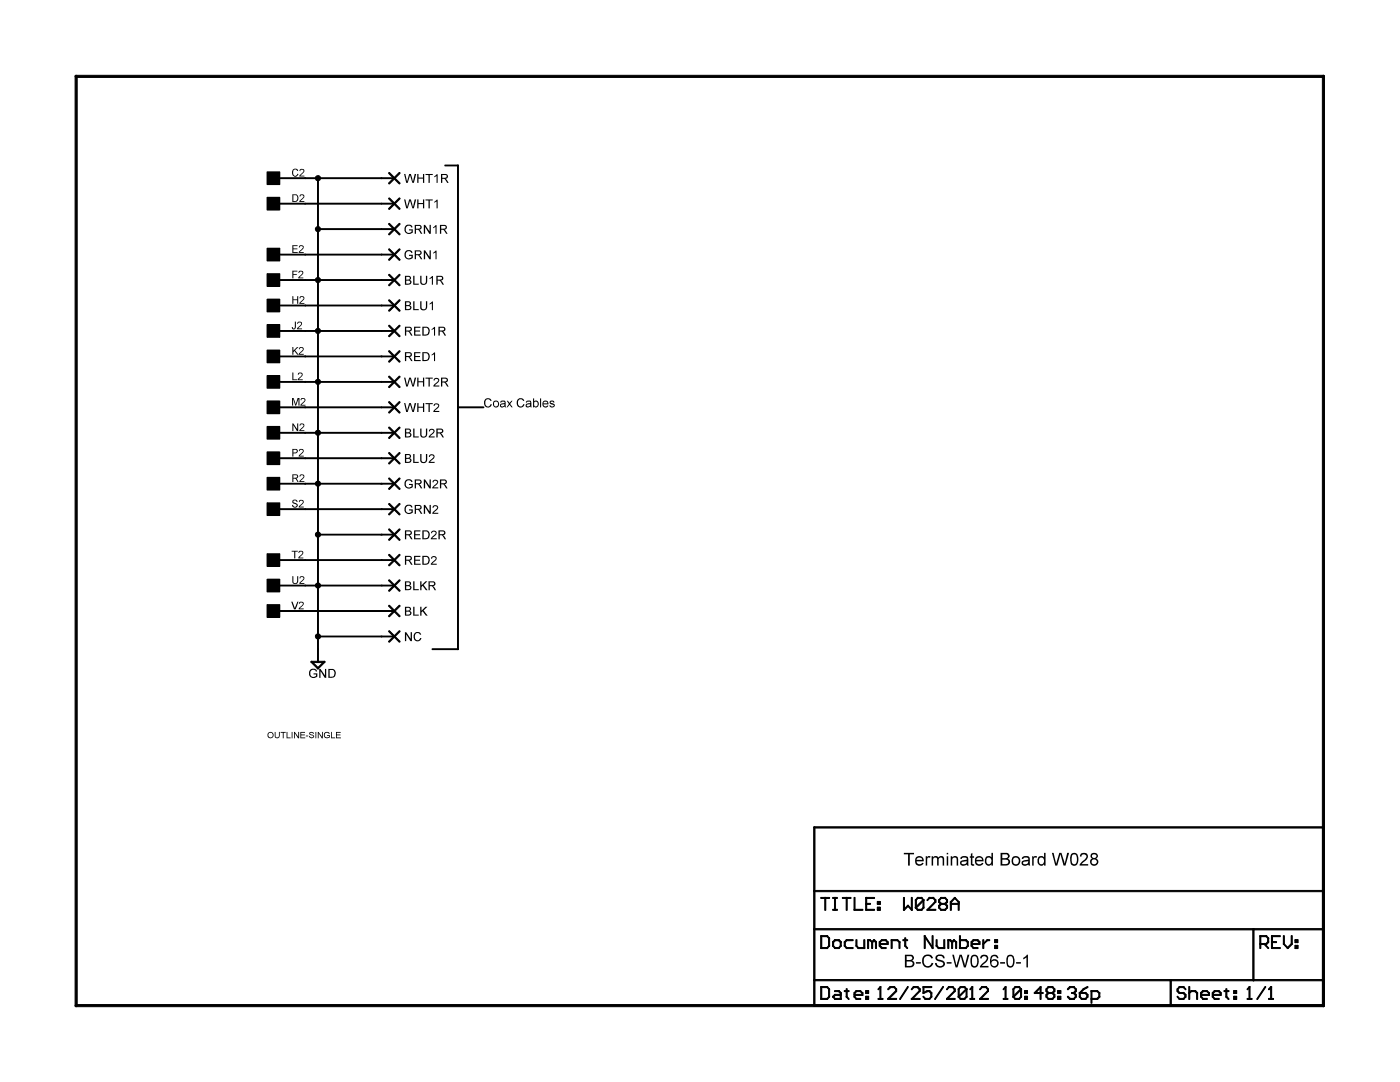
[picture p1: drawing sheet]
<?xml version="1.0" encoding="utf-8"?>
<!DOCTYPE eagle SYSTEM "eagle.dtd">
<eagle version="6.6.0">
<drawing>
<settings>
<setting alwaysvectorfont="no"/>
<setting verticaltext="up"/>
</settings>
<grid distance="0.1" unitdist="inch" unit="inch" style="lines" multiple="1" display="no" altdistance="0.01" altunitdist="inch" altunit="inch"/>
<schematic xreflabel="%F%N/%S.%C%R" xrefpart="/%S.%C%R">
<libraries>
<library name="frames">
<symbols>
<symbol name="LETTER_L">
<frame x1="0" y1="0" x2="248.92" y2="185.42" columns="12" rows="17" layer="94" border-left="no" border-top="no" border-right="no" border-bottom="no"/>
</symbol>
<symbol name="DOCFIELD">
<wire x1="0" y1="0" x2="71.12" y2="0" width="0.1016" layer="94"/>
<wire x1="101.6" y1="15.24" x2="87.63" y2="15.24" width="0.1016" layer="94"/>
<wire x1="0" y1="0" x2="0" y2="5.08" width="0.1016" layer="94"/>
<wire x1="0" y1="5.08" x2="71.12" y2="5.08" width="0.1016" layer="94"/>
<wire x1="0" y1="5.08" x2="0" y2="15.24" width="0.1016" layer="94"/>
<wire x1="101.6" y1="15.24" x2="101.6" y2="5.08" width="0.1016" layer="94"/>
<wire x1="71.12" y1="5.08" x2="71.12" y2="0" width="0.1016" layer="94"/>
<wire x1="71.12" y1="5.08" x2="87.63" y2="5.08" width="0.1016" layer="94"/>
<wire x1="71.12" y1="0" x2="101.6" y2="0" width="0.1016" layer="94"/>
<wire x1="87.63" y1="15.24" x2="87.63" y2="5.08" width="0.1016" layer="94"/>
<wire x1="87.63" y1="15.24" x2="0" y2="15.24" width="0.1016" layer="94"/>
<wire x1="87.63" y1="5.08" x2="101.6" y2="5.08" width="0.1016" layer="94"/>
<wire x1="101.6" y1="5.08" x2="101.6" y2="0" width="0.1016" layer="94"/>
<wire x1="0" y1="15.24" x2="0" y2="22.86" width="0.1016" layer="94"/>
<wire x1="101.6" y1="35.56" x2="0" y2="35.56" width="0.1016" layer="94"/>
<wire x1="101.6" y1="35.56" x2="101.6" y2="22.86" width="0.1016" layer="94"/>
<wire x1="0" y1="22.86" x2="101.6" y2="22.86" width="0.1016" layer="94"/>
<wire x1="0" y1="22.86" x2="0" y2="35.56" width="0.1016" layer="94"/>
<wire x1="101.6" y1="22.86" x2="101.6" y2="15.24" width="0.1016" layer="94"/>
<text x="1.27" y="1.27" size="2.54" layer="94">Date:</text>
<text x="12.7" y="1.27" size="2.54" layer="94">&gt;LAST_DATE_TIME</text>
<text x="72.39" y="1.27" size="2.54" layer="94">Sheet:</text>
<text x="86.36" y="1.27" size="2.54" layer="94">&gt;SHEET</text>
<text x="88.9" y="11.43" size="2.54" layer="94">REV:</text>
<text x="1.27" y="19.05" size="2.54" layer="94">TITLE:</text>
<text x="1.27" y="11.43" size="2.54" layer="94">Document Number:</text>
<text x="17.78" y="19.05" size="2.54" layer="94">&gt;DRAWING_NAME</text>
</symbol>
</symbols>
<devicesets>
<deviceset name="LETTER_L" prefix="FRAME" uservalue="yes">
<gates>
<gate name="G$1" symbol="LETTER_L" x="0" y="0"/>
<gate name="G$2" symbol="DOCFIELD" x="147.32" y="0" addlevel="must"/>
</gates>
<devices>
<device name="">
<technologies>
<technology name=""/>
</technologies>
</device>
</devices>
</deviceset>
</devicesets>
</library>
<library name="dec-con">
<symbols>
<symbol name="DEVICE">
<text x="0" y="0" size="1.27" layer="94">&gt;Value</text>
</symbol>
<symbol name="EDGE-RIGHT">
<rectangle x1="-5.08" y1="-1.27" x2="-2.54" y2="1.27" layer="94"/>
<pin name="1" x="2.54" y="0" visible="pad" length="middle" rot="R180"/>
</symbol>
<symbol name="PAD">
<wire x1="-1.016" y1="1.016" x2="1.016" y2="-1.016" width="0.254" layer="94"/>
<wire x1="-1.016" y1="-1.016" x2="1.016" y2="1.016" width="0.254" layer="94"/>
<text x="1.905" y="-0.9525" size="1.778" layer="95">&gt;NAME</text>
<pin name="P" x="-2.54" y="0" visible="off" length="short" direction="pas"/>
</symbol>
</symbols>
<devicesets>
<deviceset name="OUTLINE-*">
<gates>
<gate name="G$1" symbol="DEVICE" x="0" y="0" addlevel="always"/>
</gates>
<devices>
<device name="SINGLE" package="SINGLE">
<technologies>
<technology name=""/>
</technologies>
</device>
<device name="SINGLE-R" package="SINGLE-R">
<technologies>
<technology name=""/>
</technologies>
</device>
<device name="PROTO" package="DECPROTO111">
<technologies>
<technology name=""/>
</technologies>
</device>
<device name="OMNIBUS" package="OMNIBUS">
<technologies>
<technology name=""/>
</technologies>
</device>
<device name="DOUBLE" package="DOUBLE">
<technologies>
<technology name=""/>
</technologies>
</device>
<device name="DOUBLE-R" package="DOUBLE-R">
<technologies>
<technology name=""/>
</technologies>
</device>
<device name="SINGLE-LONG" package="SINGLE-LONG">
<technologies>
<technology name=""/>
</technologies>
</device>
<device name="DOUBLE-LONG" package="DOUBLE-LONG">
<technologies>
<technology name=""/>
</technologies>
</device>
</devices>
</deviceset>
<deviceset name="EDGE-1">
<gates>
<gate name="V2" symbol="EDGE-RIGHT" x="0" y="43.18" addlevel="always" swaplevel="1"/>
<gate name="U2" symbol="EDGE-RIGHT" x="0" y="38.1" addlevel="always" swaplevel="1"/>
<gate name="T2" symbol="EDGE-RIGHT" x="0" y="33.02" addlevel="always" swaplevel="1"/>
<gate name="S2" symbol="EDGE-RIGHT" x="0" y="27.94" addlevel="always" swaplevel="1"/>
<gate name="R2" symbol="EDGE-RIGHT" x="0" y="22.86" addlevel="always" swaplevel="1"/>
<gate name="P2" symbol="EDGE-RIGHT" x="0" y="17.78" addlevel="always" swaplevel="1"/>
<gate name="N2" symbol="EDGE-RIGHT" x="0" y="12.7" addlevel="always" swaplevel="1"/>
<gate name="M2" symbol="EDGE-RIGHT" x="0" y="7.62" addlevel="always" swaplevel="1"/>
<gate name="L2" symbol="EDGE-RIGHT" x="0" y="2.54" addlevel="always" swaplevel="1"/>
<gate name="K2" symbol="EDGE-RIGHT" x="0" y="-2.54" addlevel="always" swaplevel="1"/>
<gate name="J2" symbol="EDGE-RIGHT" x="0" y="-7.62" addlevel="always" swaplevel="1"/>
<gate name="H2" symbol="EDGE-RIGHT" x="0" y="-12.7" addlevel="always" swaplevel="1"/>
<gate name="F2" symbol="EDGE-RIGHT" x="0" y="-17.78" addlevel="always" swaplevel="1"/>
<gate name="E2" symbol="EDGE-RIGHT" x="0" y="-22.86" addlevel="always" swaplevel="1"/>
<gate name="D2" symbol="EDGE-RIGHT" x="0" y="-27.94" addlevel="always" swaplevel="1"/>
<gate name="C2" symbol="EDGE-RIGHT" x="0" y="-33.02" addlevel="always" swaplevel="1"/>
<gate name="B2" symbol="EDGE-RIGHT" x="0" y="-38.1" addlevel="always" swaplevel="1"/>
<gate name="A2" symbol="EDGE-RIGHT" x="0" y="-43.18" addlevel="always" swaplevel="1"/>
</gates>
<devices>
<device name="" package="EDGE-CON1">
<connects>
<connect gate="A2" pin="1" pad="A2"/>
<connect gate="B2" pin="1" pad="B2"/>
<connect gate="C2" pin="1" pad="C2"/>
<connect gate="D2" pin="1" pad="D2"/>
<connect gate="E2" pin="1" pad="E2"/>
<connect gate="F2" pin="1" pad="F2"/>
<connect gate="H2" pin="1" pad="H2"/>
<connect gate="J2" pin="1" pad="J2"/>
<connect gate="K2" pin="1" pad="K2"/>
<connect gate="L2" pin="1" pad="L2"/>
<connect gate="M2" pin="1" pad="M2"/>
<connect gate="N2" pin="1" pad="N2"/>
<connect gate="P2" pin="1" pad="P2"/>
<connect gate="R2" pin="1" pad="R2"/>
<connect gate="S2" pin="1" pad="S2"/>
<connect gate="T2" pin="1" pad="T2"/>
<connect gate="U2" pin="1" pad="U2"/>
<connect gate="V2" pin="1" pad="V2"/>
</connects>
<technologies>
<technology name=""/>
</technologies>
</device>
</devices>
</deviceset>
<deviceset name="PAD" prefix="PAD">
<gates>
<gate name="G$1" symbol="PAD" x="2.54" y="0"/>
</gates>
<devices>
<device name="-0240" package="0240">
<connects>
<connect gate="G$1" pin="P" pad="P$1"/>
</connects>
<technologies>
<technology name=""/>
</technologies>
</device>
<device name="-0280" package="0280">
<connects>
<connect gate="G$1" pin="P" pad="P$1"/>
</connects>
<technologies>
<technology name=""/>
</technologies>
</device>
<device name="-0320" package="0320">
<connects>
<connect gate="G$1" pin="P" pad="P$1"/>
</connects>
<technologies>
<technology name=""/>
</technologies>
</device>
<device name="-0360" package="0360">
<connects>
<connect gate="G$1" pin="P" pad="P$1"/>
</connects>
<technologies>
<technology name=""/>
</technologies>
</device>
<device name="-0420" package="0420">
<connects>
<connect gate="G$1" pin="P" pad="P$1"/>
</connects>
<technologies>
<technology name=""/>
</technologies>
</device>
<device name="-0465" package="0465">
<connects>
<connect gate="G$1" pin="P" pad="P$1"/>
</connects>
<technologies>
<technology name=""/>
</technologies>
</device>
<device name="-0520" package="0520">
<connects>
<connect gate="G$1" pin="P" pad="P$1"/>
</connects>
<technologies>
<technology name=""/>
</technologies>
</device>
<device name="-0550" package="0550">
<connects>
<connect gate="G$1" pin="P" pad="P$1"/>
</connects>
<technologies>
<technology name=""/>
</technologies>
</device>
<device name="-0595" package="0595">
<connects>
<connect gate="G$1" pin="P" pad="P$1"/>
</connects>
<technologies>
<technology name=""/>
</technologies>
</device>
<device name="-0635" package="0635">
<connects>
<connect gate="G$1" pin="P" pad="P$1"/>
</connects>
<technologies>
<technology name=""/>
</technologies>
</device>
<device name="-0670" package="0670">
<connects>
<connect gate="G$1" pin="P" pad="P$1"/>
</connects>
<technologies>
<technology name=""/>
</technologies>
</device>
<device name="-0730" package="0730">
<connects>
<connect gate="G$1" pin="P" pad="P$1"/>
</connects>
<technologies>
<technology name=""/>
</technologies>
</device>
<device name="-0760" package="0760">
<connects>
<connect gate="G$1" pin="P" pad="P$1"/>
</connects>
<technologies>
<technology name=""/>
</technologies>
</device>
<device name="-0820" package="0820">
<connects>
<connect gate="G$1" pin="P" pad="P$1"/>
</connects>
<technologies>
<technology name=""/>
</technologies>
</device>
</devices>
</deviceset>
</devicesets>
</library>
<library name="supply2">
<symbols>
<symbol name="GND">
<wire x1="-1.27" y1="0" x2="1.27" y2="0" width="0.254" layer="94"/>
<wire x1="1.27" y1="0" x2="0" y2="-1.27" width="0.254" layer="94"/>
<wire x1="0" y1="-1.27" x2="-1.27" y2="0" width="0.254" layer="94"/>
<text x="-1.905" y="-3.175" size="1.778" layer="96">&gt;VALUE</text>
<pin name="GND" x="0" y="2.54" visible="off" length="short" direction="sup" rot="R270"/>
</symbol>
</symbols>
<devicesets>
<deviceset name="GND" prefix="SUPPLY">
<gates>
<gate name="GND" symbol="GND" x="0" y="0"/>
</gates>
<devices>
<device name="">
<technologies>
<technology name=""/>
</technologies>
</device>
</devices>
</deviceset>
</devicesets>
</library>
</libraries>
<attributes>
</attributes>
<variantdefs>
</variantdefs>
<classes>
<class number="0" name="default" width="0" drill="0">
</class>
<class number="1" name="Supply" width="0.8128" drill="0">
</class>
</classes>
<parts>
<part name="FRAME1" library="frames" deviceset="LETTER_L" device=""/>
<part name="U$1" library="dec-con" deviceset="OUTLINE-*" device="SINGLE"/>
<part name="U$2" library="dec-con" deviceset="EDGE-1" device=""/>
<part name="V11" library="supply2" deviceset="GND" device=""/>
<part name="WHT1R" library="dec-con" deviceset="PAD" device="-0465"/>
<part name="WHT1" library="dec-con" deviceset="PAD" device="-0465"/>
<part name="GRN1R" library="dec-con" deviceset="PAD" device="-0465"/>
<part name="GRN1" library="dec-con" deviceset="PAD" device="-0465"/>
<part name="BLU1R" library="dec-con" deviceset="PAD" device="-0465"/>
<part name="BLU1" library="dec-con" deviceset="PAD" device="-0465"/>
<part name="RED1R" library="dec-con" deviceset="PAD" device="-0465"/>
<part name="RED1" library="dec-con" deviceset="PAD" device="-0465"/>
<part name="WHT2R" library="dec-con" deviceset="PAD" device="-0465"/>
<part name="WHT2" library="dec-con" deviceset="PAD" device="-0465"/>
<part name="BLU2R" library="dec-con" deviceset="PAD" device="-0465"/>
<part name="BLU2" library="dec-con" deviceset="PAD" device="-0465"/>
<part name="GRN2R" library="dec-con" deviceset="PAD" device="-0465"/>
<part name="GRN2" library="dec-con" deviceset="PAD" device="-0465"/>
<part name="RED2R" library="dec-con" deviceset="PAD" device="-0465"/>
<part name="RED2" library="dec-con" deviceset="PAD" device="-0465"/>
<part name="BLKR" library="dec-con" deviceset="PAD" device="-0465"/>
<part name="BLK" library="dec-con" deviceset="PAD" device="-0465"/>
<part name="NC" library="dec-con" deviceset="PAD" device="-0465"/>
</parts>
<sheets>
<sheet>
<plain>
<wire x1="73.66" y1="167.64" x2="76.2" y2="167.64" width="0.1524" layer="94"/>
<wire x1="76.2" y1="167.64" x2="76.2" y2="119.38" width="0.1524" layer="94"/>
<wire x1="76.2" y1="119.38" x2="76.2" y2="71.12" width="0.1524" layer="94"/>
<wire x1="76.2" y1="71.12" x2="71.12" y2="71.12" width="0.1524" layer="94"/>
<wire x1="81.28" y1="119.38" x2="76.2" y2="119.38" width="0.1524" layer="94"/>
<text x="165.1" y="27.94" size="2.54" layer="94">Terminated Board W028</text>
<text x="165.1" y="7.62" size="2.54" layer="94">B-CS-W026-0-1</text>
<text x="81.28" y="119.38" size="1.778" layer="94">Coax Cables</text>
</plain>
<instances>
<instance part="FRAME1" gate="G$1" x="0" y="0"/>
<instance part="FRAME1" gate="G$2" x="147.32" y="0"/>
<instance part="U$1" gate="G$1" x="38.1" y="53.34"/>
<instance part="U$2" gate="V2" x="43.18" y="78.74"/>
<instance part="U$2" gate="U2" x="43.18" y="83.82"/>
<instance part="U$2" gate="T2" x="43.18" y="88.9"/>
<instance part="U$2" gate="S2" x="43.18" y="99.06"/>
<instance part="U$2" gate="R2" x="43.18" y="104.14"/>
<instance part="U$2" gate="P2" x="43.18" y="109.22"/>
<instance part="U$2" gate="N2" x="43.18" y="114.3"/>
<instance part="U$2" gate="M2" x="43.18" y="119.38"/>
<instance part="U$2" gate="L2" x="43.18" y="124.46"/>
<instance part="U$2" gate="K2" x="43.18" y="129.54"/>
<instance part="U$2" gate="J2" x="43.18" y="134.62"/>
<instance part="U$2" gate="H2" x="43.18" y="139.7"/>
<instance part="U$2" gate="F2" x="43.18" y="144.78"/>
<instance part="U$2" gate="E2" x="43.18" y="149.86"/>
<instance part="U$2" gate="D2" x="43.18" y="160.02"/>
<instance part="U$2" gate="C2" x="43.18" y="165.1"/>
<instance part="V11" gate="GND" x="48.26" y="68.58"/>
<instance part="WHT1R" gate="G$1" x="63.5" y="165.1"/>
<instance part="WHT1" gate="G$1" x="63.5" y="160.02"/>
<instance part="GRN1R" gate="G$1" x="63.5" y="154.94"/>
<instance part="GRN1" gate="G$1" x="63.5" y="149.86"/>
<instance part="BLU1R" gate="G$1" x="63.5" y="144.78"/>
<instance part="BLU1" gate="G$1" x="63.5" y="139.7"/>
<instance part="RED1R" gate="G$1" x="63.5" y="134.62"/>
<instance part="RED1" gate="G$1" x="63.5" y="129.54"/>
<instance part="WHT2R" gate="G$1" x="63.5" y="124.46"/>
<instance part="WHT2" gate="G$1" x="63.5" y="119.38"/>
<instance part="BLU2R" gate="G$1" x="63.5" y="114.3"/>
<instance part="BLU2" gate="G$1" x="63.5" y="109.22"/>
<instance part="GRN2R" gate="G$1" x="63.5" y="104.14"/>
<instance part="GRN2" gate="G$1" x="63.5" y="99.06"/>
<instance part="RED2R" gate="G$1" x="63.5" y="93.98"/>
<instance part="RED2" gate="G$1" x="63.5" y="88.9"/>
<instance part="BLKR" gate="G$1" x="63.5" y="83.82"/>
<instance part="BLK" gate="G$1" x="63.5" y="78.74"/>
<instance part="NC" gate="G$1" x="63.5" y="73.66"/>
</instances>
<busses>
</busses>
<nets>
<net name="GND" class="1">
<segment>
<wire x1="45.72" y1="165.1" x2="48.26" y2="165.1" width="0.1524" layer="91"/>
<wire x1="48.26" y1="165.1" x2="60.96" y2="165.1" width="0.1524" layer="91"/>
<wire x1="48.26" y1="165.1" x2="48.26" y2="154.94" width="0.1524" layer="91"/>
<wire x1="60.96" y1="154.94" x2="48.26" y2="154.94" width="0.1524" layer="91"/>
<wire x1="48.26" y1="154.94" x2="48.26" y2="144.78" width="0.1524" layer="91"/>
<wire x1="45.72" y1="144.78" x2="48.26" y2="144.78" width="0.1524" layer="91"/>
<wire x1="48.26" y1="144.78" x2="60.96" y2="144.78" width="0.1524" layer="91"/>
<wire x1="48.26" y1="144.78" x2="48.26" y2="134.62" width="0.1524" layer="91"/>
<wire x1="45.72" y1="134.62" x2="48.26" y2="134.62" width="0.1524" layer="91"/>
<wire x1="60.96" y1="134.62" x2="48.26" y2="134.62" width="0.1524" layer="91"/>
<wire x1="48.26" y1="134.62" x2="48.26" y2="124.46" width="0.1524" layer="91"/>
<wire x1="45.72" y1="124.46" x2="48.26" y2="124.46" width="0.1524" layer="91"/>
<wire x1="60.96" y1="124.46" x2="48.26" y2="124.46" width="0.1524" layer="91"/>
<wire x1="48.26" y1="124.46" x2="48.26" y2="114.3" width="0.1524" layer="91"/>
<wire x1="45.72" y1="114.3" x2="48.26" y2="114.3" width="0.1524" layer="91"/>
<wire x1="60.96" y1="114.3" x2="48.26" y2="114.3" width="0.1524" layer="91"/>
<wire x1="48.26" y1="114.3" x2="48.26" y2="104.14" width="0.1524" layer="91"/>
<wire x1="45.72" y1="104.14" x2="48.26" y2="104.14" width="0.1524" layer="91"/>
<wire x1="60.96" y1="104.14" x2="48.26" y2="104.14" width="0.1524" layer="91"/>
<wire x1="48.26" y1="104.14" x2="48.26" y2="93.98" width="0.1524" layer="91"/>
<wire x1="60.96" y1="93.98" x2="48.26" y2="93.98" width="0.1524" layer="91"/>
<wire x1="48.26" y1="93.98" x2="48.26" y2="83.82" width="0.1524" layer="91"/>
<wire x1="45.72" y1="83.82" x2="48.26" y2="83.82" width="0.1524" layer="91"/>
<wire x1="48.26" y1="83.82" x2="60.96" y2="83.82" width="0.1524" layer="91"/>
<wire x1="48.26" y1="83.82" x2="48.26" y2="73.66" width="0.1524" layer="91"/>
<wire x1="60.96" y1="73.66" x2="48.26" y2="73.66" width="0.1524" layer="91"/>
<wire x1="48.26" y1="73.66" x2="48.26" y2="71.12" width="0.1524" layer="91"/>
<junction x="48.26" y="165.1"/>
<junction x="48.26" y="154.94"/>
<junction x="48.26" y="144.78"/>
<junction x="48.26" y="134.62"/>
<junction x="48.26" y="124.46"/>
<junction x="48.26" y="114.3"/>
<junction x="48.26" y="104.14"/>
<junction x="48.26" y="93.98"/>
<junction x="48.26" y="83.82"/>
<junction x="48.26" y="73.66"/>
<pinref part="U$2" gate="C2" pin="1"/>
<pinref part="U$2" gate="F2" pin="1"/>
<pinref part="U$2" gate="J2" pin="1"/>
<pinref part="U$2" gate="L2" pin="1"/>
<pinref part="U$2" gate="N2" pin="1"/>
<pinref part="U$2" gate="R2" pin="1"/>
<pinref part="U$2" gate="U2" pin="1"/>
<pinref part="V11" gate="GND" pin="GND"/>
<pinref part="WHT1R" gate="G$1" pin="P"/>
<pinref part="GRN1R" gate="G$1" pin="P"/>
<pinref part="BLU1R" gate="G$1" pin="P"/>
<pinref part="RED1R" gate="G$1" pin="P"/>
<pinref part="WHT2R" gate="G$1" pin="P"/>
<pinref part="BLU2R" gate="G$1" pin="P"/>
<pinref part="GRN2R" gate="G$1" pin="P"/>
<pinref part="RED2R" gate="G$1" pin="P"/>
<pinref part="BLKR" gate="G$1" pin="P"/>
<pinref part="NC" gate="G$1" pin="P"/>
</segment>
</net>
<net name="N$1" class="1">
<segment>
<wire x1="60.96" y1="149.86" x2="45.72" y2="149.86" width="0.1524" layer="91"/>
<pinref part="U$2" gate="E2" pin="1"/>
<pinref part="GRN1" gate="G$1" pin="P"/>
</segment>
</net>
<net name="N$2" class="1">
<segment>
<wire x1="60.96" y1="139.7" x2="45.72" y2="139.7" width="0.1524" layer="91"/>
<pinref part="U$2" gate="H2" pin="1"/>
<pinref part="BLU1" gate="G$1" pin="P"/>
</segment>
</net>
<net name="N$3" class="1">
<segment>
<wire x1="45.72" y1="129.54" x2="60.96" y2="129.54" width="0.1524" layer="91"/>
<pinref part="U$2" gate="K2" pin="1"/>
<pinref part="RED1" gate="G$1" pin="P"/>
</segment>
</net>
<net name="N$4" class="1">
<segment>
<wire x1="45.72" y1="119.38" x2="60.96" y2="119.38" width="0.1524" layer="91"/>
<pinref part="U$2" gate="M2" pin="1"/>
<pinref part="WHT2" gate="G$1" pin="P"/>
</segment>
</net>
<net name="N$5" class="1">
<segment>
<wire x1="45.72" y1="109.22" x2="60.96" y2="109.22" width="0.1524" layer="91"/>
<pinref part="U$2" gate="P2" pin="1"/>
<pinref part="BLU2" gate="G$1" pin="P"/>
</segment>
</net>
<net name="N$6" class="1">
<segment>
<wire x1="45.72" y1="99.06" x2="60.96" y2="99.06" width="0.1524" layer="91"/>
<pinref part="U$2" gate="S2" pin="1"/>
<pinref part="GRN2" gate="G$1" pin="P"/>
</segment>
</net>
<net name="N$7" class="1">
<segment>
<wire x1="45.72" y1="88.9" x2="60.96" y2="88.9" width="0.1524" layer="91"/>
<pinref part="U$2" gate="T2" pin="1"/>
<pinref part="RED2" gate="G$1" pin="P"/>
</segment>
</net>
<net name="N$8" class="1">
<segment>
<wire x1="60.96" y1="78.74" x2="45.72" y2="78.74" width="0.1524" layer="91"/>
<pinref part="U$2" gate="V2" pin="1"/>
<pinref part="BLK" gate="G$1" pin="P"/>
</segment>
</net>
<net name="N$9" class="0">
<segment>
<wire x1="60.96" y1="160.02" x2="45.72" y2="160.02" width="0.1524" layer="91"/>
<pinref part="U$2" gate="D2" pin="1"/>
<pinref part="WHT1" gate="G$1" pin="P"/>
</segment>
</net>
</nets>
</sheet>
</sheets>
<errors>
<approved hash="113,1,124.356,92.606,FRAME1,,,,,"/>
</errors>
</schematic>
</drawing>
</eagle>
